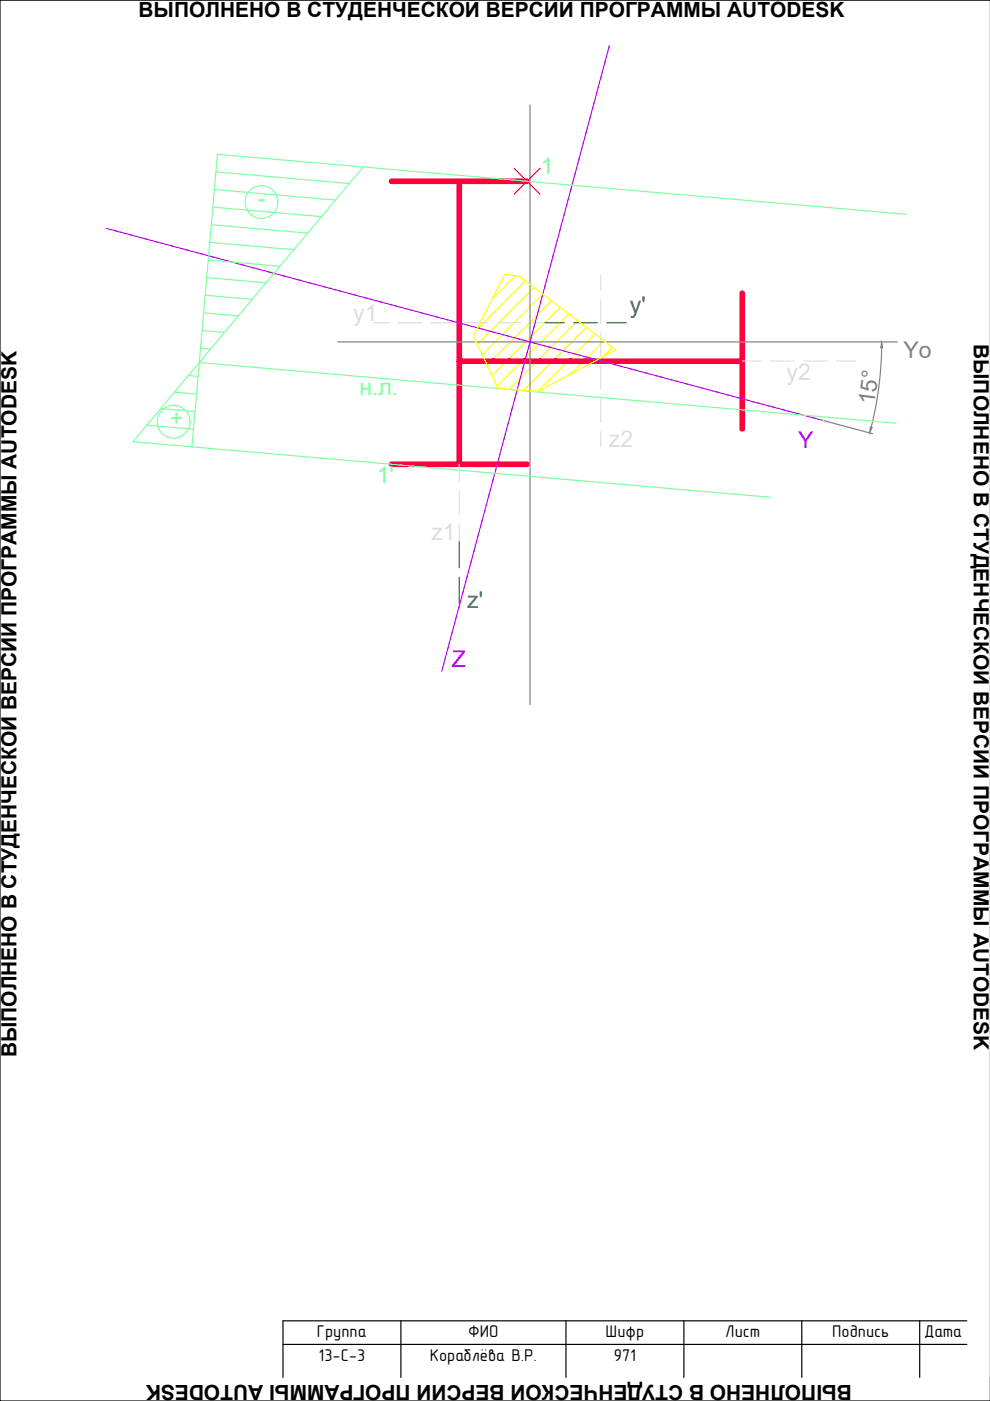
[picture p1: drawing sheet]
<svg xmlns="http://www.w3.org/2000/svg" width="210mm" height="297mm" viewBox="0 0 210 297" stroke-linecap="round" stroke-linejoin="round" font-family="sans-serif">
<path d="M83 38.4h28.7M97.4 38.4v60M97.4 76.6h60M157.4 62.2v28.7M83 98.4h28.7" fill="none" stroke="#ff003f" stroke-width="1.2"/>
<g fill="none" stroke="#ff0" stroke-width=".25">
<path d="M107 58.2l3.1 .3 20.5 15.7-16.6 8.8-8.4-.7-5.2-11.1zM109.2 58.4l-4.8 4.9M111.4 59.5l-10.3 10.4M113.3 61l-12.1 12M115.1 62.4l-12.8 12.8M116.9 63.8l-13.6 13.6M118.8 65.2l-14.5 14.4M120.6 66.6l-15.2 15.3M122.5 68l-14.5 14.5M124.3 69.4l-13.3 13.3M126.2 70.8l-12.2 12.2M128 72.2l-7.1 7.2"/>
<path d="M129.9 73.6l-2.1 2.1"/>
</g>
<path d="M97.4 62.2v28.7" fill="none" stroke="#ff003f" stroke-width=".25"/>
<g fill="none" stroke="#dcdcdc" stroke-width=".25">
<path d="M127.4 58.4v3.2M79.2 68.4h3.2M84.4 68.4h5M91.4 68.4h5M98.4 68.4h5M105.4 68.4h5M112.4 68.4h3.1M127.4 63.6v5M127.4 70.6v5M127.4 77.6v5M157.4 76.6h4M163.4 76.6h5"/>
<path d="M170.4 76.6h5M177.4 76.6h4M97.4 98.4v3.7M127.4 84.6v5M127.4 91.6v3.1M97.4 104.1v5M97.4 111.1v3.7"/>
</g>
<path d="M115.5 68.4h4.2M121.7 68.4h5M128.7 68.4h4.1M97.4 114.8v5.6M97.4 122.4v5.6" fill="none" stroke="#397247" stroke-width=".25"/>
<path d="M112.4 22.3v127.1M71.6 72.5h118.7" fill="none" stroke="#808080" stroke-width=".25"/>
<!-- layer: glav osi -->
<path d="M129.2 9.7l-35.5 132.6M22.6 48.4l151.8 40.7" fill="none" stroke="#bf00ff" stroke-width=".25"/>
<path d="M186.9 73.7l-.2 4.4-.4 4.3-.7 4.4-.9 3.8M174.7 89.2l10.3 2.8" fill="none" stroke="#808080" stroke-width=".25"/>
<g fill="#808080" stroke="#808080" stroke-width=".21">
<path d="M184.5 90.5l.4 .1-.5 1.2z"/>
<path d="M186.9 72.5l.2 1.2h-.4z"/>
</g>
<path d="M109 35.7l5.5 5.5M114.5 35.7l-5.5 5.5" fill="none" stroke="#ff003f" stroke-width=".21"/>
<g fill="none" stroke="#7fff9f" stroke-width=".25">
<path d="M45.8 36.4l28.3 2.5M77 35.4l-30.9-2.7-5.4 62 122.7 10.7M77 35.4l115.1 10M77 35.4l-48.8 58.3 12.5 1M43.8 58.9l12.6 1.1M44.2 55.1l15.2 1.4M44.5 51.4l17.8 1.5M44.8 47.7l20.4 1.7M45.1 43.9l23.1 2M45.5 40.2l25.6 2.2M39.9 79.6l2.1 .2M42.3 76.9l147.7 12.8"/>
<path d="M42.5 73.8l2.2 .2M42.8 70.1l4.8 .4M43.2 66.3l7.3 .7M43.5 62.6l10 .9M31.1 90.1l9.9 .9M34.1 86.6l7.2 .7M37 83.1l4.7 .4"/>
<circle cx="55.4" cy="42.8" r="3.5"/>
<circle cx="36.8" cy="89.4" r="3.5"/>
</g>
<!-- layer: 0 -->
<path d="M210 0h-210v297h210M60 285h145M85 280v12M120 280v12M145 280v12M170 280v12M195 280v12M205 280h-145v12" fill="none" stroke="#000" stroke-width=".25"/>
<g font-size="4.9" fill="#7fff9f">
<text x="114.7" y="36.9">1</text>
<text x="54.6" y="43.7">-</text>
<text x="76.2" y="83.7">н.л.</text>
<text x="36" y="90.3">+</text>
<text x="79.9" y="102.4">1'</text>
</g>
<g font-size="4.9" fill="#397247">
<text x="133.5" y="66.3">y'</text>
<text x="99.1" y="128.9">z'</text>
</g>
<g font-size="4.9" fill="#808080">
<text x="191.6" y="75.8">Yo</text>
<text x="185.4" y="85.9" transform="rotate(-83 185.4 85.9)">15°</text>
</g>
<g font-size="4.9" fill="#bf00ff">
<text x="169.2" y="94.9">Y</text>
<text x="95.8" y="141.4">Z</text>
</g>
<g font-size="4.4">
<text x="29.4" y="3.5">ВЫПОЛНЕНО В СТУДЕНЧЕСКОЙ ВЕРСИИ ПРОГРАММЫ AUTODESK</text>
<text x="206.5" y="72.9" transform="rotate(90 206.5 72.9)">ВЫПОЛНЕНО В СТУДЕНЧЕСКОЙ ВЕРСИИ ПРОГРАММЫ AUTODESK</text>
<text x="3.5" y="224.2" transform="rotate(-90 3.5 224.2)">ВЫПОЛНЕНО В СТУДЕНЧЕСКОЙ ВЕРСИИ ПРОГРАММЫ AUTODESK</text>
<text x="180.6" y="293.5" transform="rotate(-180 180.6 293.5)">ВЫПОЛНЕНО В СТУДЕНЧЕСКОЙ ВЕРСИИ ПРОГРАММЫ AUTODESK</text>
</g>
<g font-size="3.6">
<text x="67.2" y="283.4">Группа</text>
<text x="99.3" y="283.4">ФИО</text>
<text x="128.4" y="283.4">Шифр</text>
<text x="153.8" y="283.4">Лист</text>
<text x="176.4" y="283.4">Подпись</text>
<text x="195.9" y="283.4">Дата</text>
<text x="67.6" y="288.6">13-С-3</text>
<text x="91.1" y="288.5">Кораблёва В.Р.</text>
<text x="130.1" y="288.5">971</text>
</g>
</svg>
